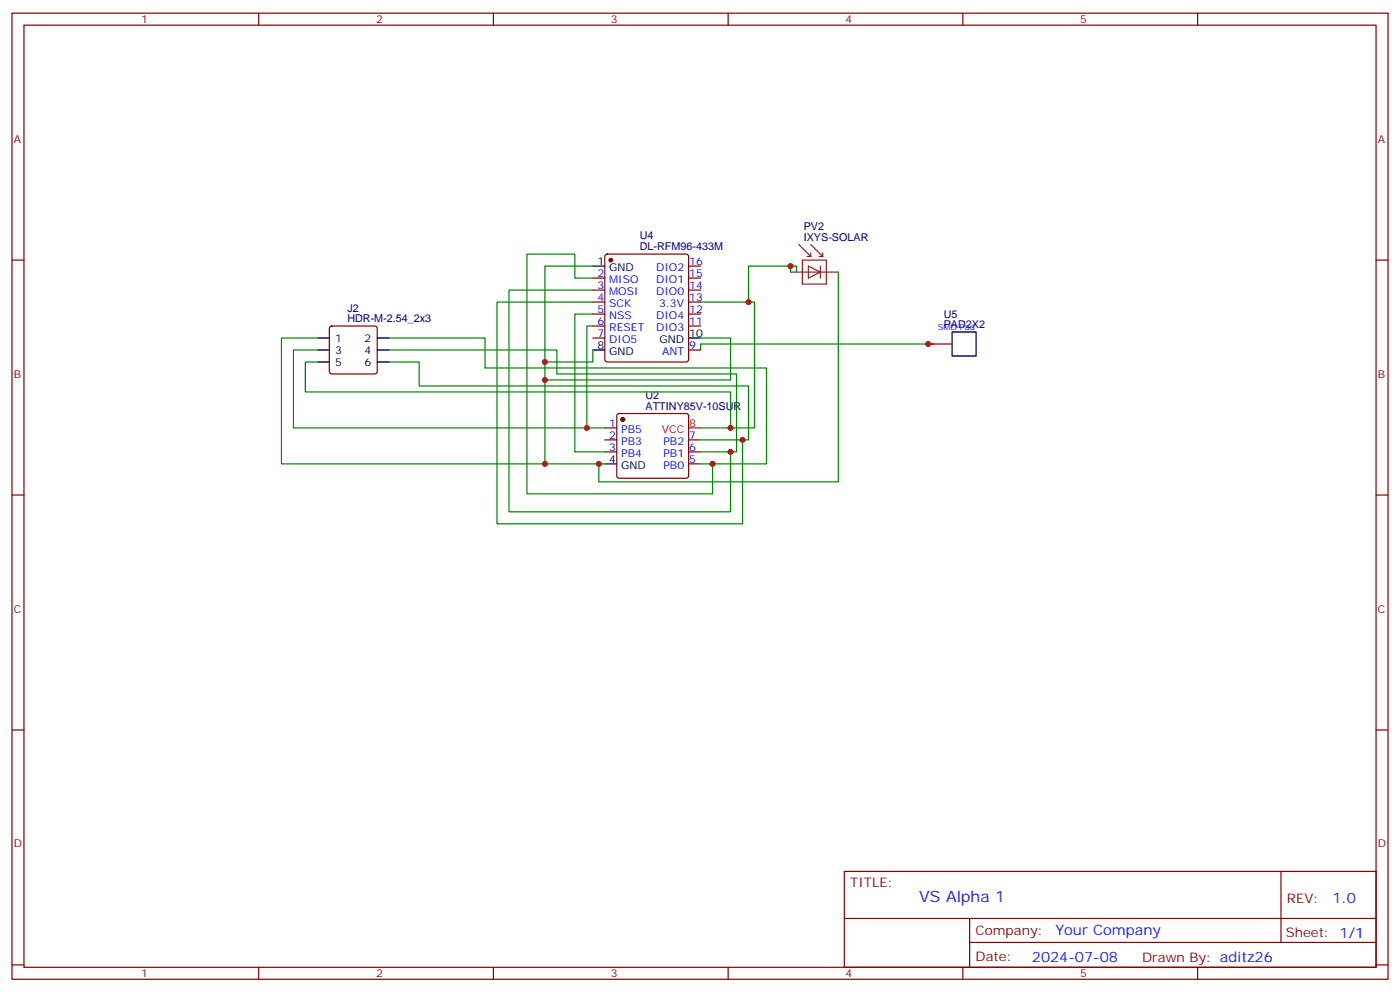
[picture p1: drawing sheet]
<svg xmlns="http://www.w3.org/2000/svg" width="412mm" height="292mm" viewBox="0 0 412 292" stroke-linecap="round" stroke-linejoin="round" font-family="sans-serif">
<g fill="none" stroke="#870000" stroke-width=".35">
<path d="M3.5 3.9h405.4v284.3h-405.4zM7.1 7.4h398.2v277.3h-398.2zM76.2 3.9v3.5M145.3 3.9v3.5M214.5 3.9v3.5M283.6 3.9v3.5M352.8 3.9v3.5M3.5 76.6h3.6M178.4 75l.5-.2h23.2l.5 .2 .2 .5v30.3l-.2 .5-.5 .2h-23.2l-.5-.2-.2-.5v-30.3zM202.8 78.3h3.6M405.3 76.6h3.6M97.2 96.2l.5-.2h12.7l.5 .2 .2 .5v12.7l-.2 .5-.5 .2h-12.7l-.5-.3-.2-.4v-12.7z"/>
<path d="M174.6 81.8h3.6M174.6 85.4h3.6M174.6 88.9h3.6M174.6 92.4h3.6M174.6 96h3.6M174.6 99.5h3.6M202.8 81.8h3.6M202.8 85.4h3.6M202.8 88.9h3.6M202.8 92.4h3.6M202.8 96h3.6M202.8 103h3.6"/>
<path d="M273.4 101.2h7.1M178.2 129.5h3.5M178.2 133h3.5M178.2 125.9h3.5M181.9 121.9l.5-.2h19.7l.5 .2 .2 .5v17.7l-.2 .5-.5 .2h-19.7l-.5-.3-.2-.4v-17.7zM202.8 129.5h3.6M202.8 133h3.6M202.8 136.5h3.6M3.5 145.7h3.6M405.3 145.7h3.6M3.5 214.8h3.6M405.3 214.8h3.6"/>
<path d="M248.7 256.5h156.6v28.2h-156.6zM377.3 256.5v20.9M248.7 270.3h156.5M285.6 277.4h119.6M285.6 270.3v14.1M3.5 284h3.6M76.2 284.7v3.5M145.3 284.7v3.5M214.5 284.7v3.5M283.6 284.7v3.5M352.8 284.7v3.5M405.3 284h3.6"/>
</g>
<path d="M202.8 125.9h3.6" fill="none" stroke="#f00" stroke-width=".35"/>
<path d="M174.6 78.3h3.6M93.5 99.5h3.5M111.1 99.5h3.6M202.8 99.5h3.6M280.5 97.7h7v7.1h-7zM93.5 103h3.5M93.5 106.5h3.5M111.1 103h3.6M111.1 106.5h3.6M174.6 103h3.6M178.2 136.5h3.5" fill="none" stroke="#000" stroke-width=".35"/>
<g fill="#870000" stroke="#870000" stroke-width=".35">
<circle cx="183.4" cy="123.5" r=".53"/>
<circle cx="179.9" cy="76.6" r=".53"/>
</g>
<g fill="none" stroke="#008700" stroke-width=".35">
<path d="M174.6 78.3h-14.1v58.2h17.7M232.8 78.3v1.8M93.5 99.5h-10.6v37h77.6M114.7 99.5h28.2v8.8h82.9v28.2h-15.9M174.6 81.8h-5.3v-7h-14.1v70.5h54.7v-8.8h-3.5M174.6 85.4h-24.7v65.2h65.3v-17.6h-8.8M174.6 88.9h-28.2v65.3h72.3v-24.7h-12.3M174.6 92.4h-5.3v40.6h8.9M174.6 96h-1.7v29.9M206.4 99.5h8.8v12.3h-54.7M206.4 88.9h15.8v37h-15.8M234.6 80.1v-1.8h-14.1v10.6"/>
<path d="M246.9 80.1v61.7h-70.5v-5.3M93.5 103h-7.1v22.9h91.8M93.5 106.5h-3.5v8.9h125.2v10.5M114.7 106.5h8.8v7.1h97v15.9h-1.8M114.7 103h49.3v7.1h53v22.9h-1.8M174.6 103v3.5h-14.1M275.2 101.2h-68.8v1.8"/>
</g>
<path d="M235.3 72l3.5 3.5M236.4 76.6h7v7h-7zM237.8 75.5h1M238.1 78.3l3.6 1.8-3.6 1.7zM238.8 72l3.6 3.5M238.8 74.4v1.1M241.3 75.5h1.1M241.7 78.3v3.5M242.4 74.4v1.1M232.8 80.1h14.1" fill="none" stroke="#8c2424" stroke-width=".35"/>
<g fill="#c00">
<circle cx="160.5" cy="111.8" r=".88"/>
<circle cx="160.5" cy="136.5" r=".88"/>
<circle cx="172.9" cy="125.9" r=".88"/>
<circle cx="215.2" cy="125.9" r=".88"/>
<circle cx="209.9" cy="136.5" r=".88"/>
<circle cx="218.7" cy="129.5" r=".88"/>
<circle cx="215.2" cy="133" r=".88"/>
<circle cx="220.5" cy="88.9" r=".88"/>
<circle cx="232.8" cy="78.3" r=".88"/>
<circle cx="176.4" cy="136.5" r=".88"/>
<circle cx="273.4" cy="101.2" r=".88"/>
<circle cx="160.5" cy="106.5" r=".88"/>
</g>
<text font-size="4.6" fill="#00f" x="270.8" y="265.5">VS Alpha 1</text>
<g font-size="4.2" fill="#00f">
<text x="392.5" y="265.7">1.0</text>
<text x="310.9" y="275.3">Your Company</text>
<text x="304" y="283.1">2024-07-08</text>
</g>
<g font-size="3.9" fill="#800">
<text x="250.5" y="261.1">TITLE:</text>
<text x="379.1" y="265.7">REV:</text>
<text x="287.4" y="275.3">Company:</text>
<text x="378.7" y="275.9">Sheet: 1/1</text>
<text x="287.4" y="282.9">Date:</text>
<text x="336.4" y="283">Drawn By: aditz26</text>
</g>
<g font-size="3.2" fill="#800">
<text x="41.6" y="6.9">1</text>
<text x="110.8" y="6.9">2</text>
<text x="179.9" y="6.9">3</text>
<text x="249.1" y="6.9">4</text>
<text x="318.2" y="6.9">5</text>
<text x="4.1" y="42">A</text>
<text x="405.9" y="42">A</text>
<text x="4.1" y="111.1">B</text>
<text x="405.9" y="111.1">B</text>
<text x="4.1" y="180.3">C</text>
<text x="405.9" y="180.3">C</text>
<text x="4.1" y="249.4">D</text>
<text x="405.9" y="249.4">D</text>
<text x="41.6" y="287.7">1</text>
<text x="110.8" y="287.7">2</text>
<text x="179.9" y="287.7">3</text>
<text x="249.1" y="287.7">4</text>
<text x="318.2" y="287.7">5</text>
</g>
<g font-size="3.2" fill="#000080">
<text x="188.5" y="70.4">U4</text>
<text x="236.8" y="70.9">IXYS-SOLAR</text>
<text x="236.8" y="67.7">PV2</text>
<text x="188.5" y="73.6">DL-RFM96-433M</text>
<text x="102.3" y="94.9">HDR-M-2.54_2x3</text>
<text x="102.3" y="91.7">J2</text>
<text x="278" y="93.5">U5</text>
<text x="278" y="96.7">PAD2X2</text>
<text x="190.2" y="117.5">U2</text>
<text x="190.2" y="120.6">ATTINY85V-10SUR</text>
</g>
<g font-size="3.2">
<text x="176" y="78">1</text>
<text x="179.5" y="79.7">GND</text>
<text x="98.8" y="100.5">1</text>
<text x="107.3" y="100.5">2</text>
<text x="194.3" y="100.9">GND</text>
<text x="203" y="99.1">10</text>
<text x="98.8" y="104.1">3</text>
<text x="98.8" y="107.6">5</text>
<text x="107.3" y="104.1">4</text>
<text x="107.3" y="107.6">6</text>
<text x="176" y="102.7">8</text>
<text x="179.5" y="104.4">GND</text>
<text x="179.5" y="136.2">4</text>
<text x="183" y="137.9">GND</text>
</g>
<g font-size="3.2" fill="#00f">
<text x="203" y="78">16</text>
<text x="176" y="81.5">2</text>
<text x="179.5" y="83.3">MISO</text>
<text x="193.2" y="83.3">DIO1</text>
<text x="193.2" y="79.7">DIO2</text>
<text x="203" y="81.5">15</text>
<text x="176" y="85">3</text>
<text x="176" y="88.5">4</text>
<text x="179.5" y="86.8">MOSI</text>
<text x="193.2" y="86.8">DIO0</text>
<text x="203" y="88.5">13</text>
<text x="203" y="85">14</text>
<text x="176" y="92.1">5</text>
<text x="176" y="95.6">6</text>
<text x="179.5" y="90.3">SCK</text>
<text x="179.5" y="93.8">NSS</text>
<text x="193.2" y="93.8">DIO4</text>
<text x="194.2" y="90.3">3.3V</text>
<text x="203" y="95.6">11</text>
<text x="203" y="92.1">12</text>
<text x="176" y="99.1">7</text>
<text x="179.5" y="97.4">RESET</text>
<text x="179.5" y="100.9">DIO5</text>
<text x="193.2" y="97.4">DIO3</text>
<text x="195" y="104.4">ANT</text>
<text x="203" y="102.7">9</text>
<text x="179.5" y="125.6">1</text>
<text x="179.5" y="129.1">2</text>
<text x="183" y="130.9">PB3</text>
<text x="183" y="127.4">PB5</text>
<text x="195.4" y="130.9">PB2</text>
<text x="203" y="129.1">7</text>
<text x="179.5" y="132.6">3</text>
<text x="183" y="134.4">PB4</text>
<text x="195.4" y="134.4">PB1</text>
<text x="195.4" y="137.9">PB0</text>
<text x="203" y="132.6">6</text>
<text x="203" y="136.2">5</text>
</g>
<g font-size="3.2" fill="#f00">
<text x="203" y="125.6">8</text>
<text x="194.9" y="127.4">VCC</text>
</g>
<text font-size="2.5" fill="#00f" x="276.2" y="97">SMD Pad</text>
</svg>
